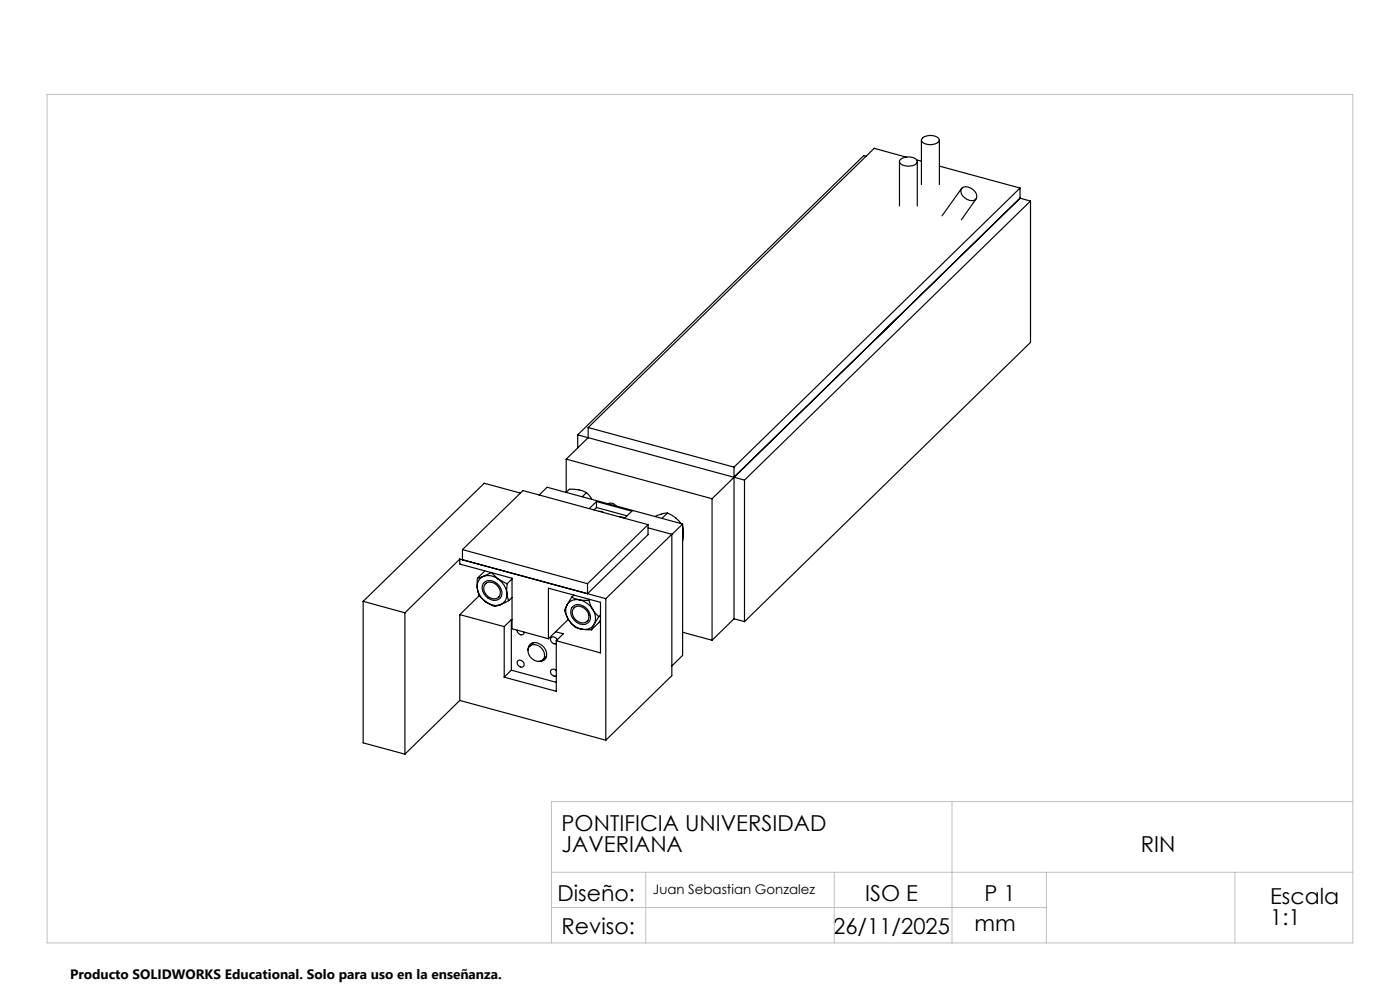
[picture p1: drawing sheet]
<svg xmlns="http://www.w3.org/2000/svg" width="297mm" height="210mm" viewBox="0 0 297 210" stroke-linecap="round" stroke-linejoin="round" font-family="sans-serif">
<g fill="none" stroke="#000" stroke-width=".25">
<path d="M183.7 33.2l-.5-.2-60.6 59.2M190.8 34.3v9.4M191 33.8a2.61 2.61 0 0 1 3.6 .3 1.06 1.06 0 0 1-1.1 1.1 2.49 2.49 0 0 1-2.7-.8zM192.2 33.3l-6.7-1.8-60.7 59.2M194.5 33.9l1 .3M194.6 34.3v9.4M195.5 29.7v9.4M195.7 29.3a2.61 2.61 0 0 1 3.5 .3 1.06 1.06 0 0 1-1 1 2.43 2.43 0 0 1-2.7-.8zM199.3 29.7v9.4M199.3 35.2l17.1 4.7M204 40l-4.2 5.8M204.1 39.9a2.19 2.19 0 0 1 3.1 2.1 1.58 1.58 0 0 1-2.6-.1 1.46 1.46 0 0 1-.5-2z"/>
<path d="M216.4 39.9l-60.7 59.2M216.4 39.9v2.1M207.1 42.2l-3.2 4.4M216.4 42l2.2 .6M216.4 42l-60.7 59.2M218.6 42.6l-60.7 59.2M218.6 42.6v30l-60.7 59.3M190.7 67.1l-4.6 4.5M120.1 97.4l31 8.4M120.1 97.4v7M122.6 92.2l33.1 9M122.6 92.2v2.8"/>
<path d="M124.8 90.7v2.1l-4.7 4.6M124.8 90.7l30.9 8.4M155.7 99.1v32.2M158 99l-6.9 6.8M97.5 118.6l31 8.4M97.5 118.6l-11.6 11.4M97.5 118.6v1.1l11.1 3v10.7l7.7 2.1M98.1 116.6l26.5 7.2M98.1 116.6v2.1M110.4 104.6l-7.7-2.1-25.7 25.1M114.4 105l1.7-1.6 28.7 7.8M120.1 104.4l.7-.6h1l1.7 .3 .9 .4"/>
<path d="M124.4 104.5l1.2 1.4M124.4 104.5l-.9 .9M126.5 106.4l7.6 2-1.6 1.5M126.5 106.4l-1.5 1.5M126.5 107.7l6.5 1.7M126.5 107.7l-.5 .5M126.5 106.4v1.3M127.1 108.5h.6l.3 .2M129 106.9a1.23 1.23 0 0 1 1.7 .4M131.6 109.7h.5l.3 .2M137.5 111.3v2.1l-12.9 12.5v-2.1M137.5 111.3l-12.9 12.5"/>
<path d="M137.5 111.3l-26.6-7.2-12.8 12.5M137.5 112l5 1.3M141.6 108.8a6.2 6.2 0 0 1 2.9 2.3M141.6 108.8l-.7 .1-2 .7M141.6 108.8l-1.2 1.2M142.5 113.3l-14 13.7M142.5 113.3v30l-14 13.7M144.8 111.6l.1 .1a7.3 7.3 0 0 1-.1 3M144.8 111.2l-2.3 2.2M144.8 111.2v27.8l-2.3 2.3M151.1 105.8v30M155.7 101.2l2.2 .6"/>
<path d="M157.9 101.8v30.1M77 127.6l8.9 2.4M77 127.6v30l8.9 2.4M85.9 130v30M97.5 130.4v18.2M97.5 130.4l9.5 2.5M101.2 124.7a4.3 4.3 0 0 0 1.8 3M101.2 124.7a3.5 3.5 0 0 0 1.8 3M101.3 122.7l-.1 2M101.7 126.3l-4.2 4.1M102.5 123.8a2.12 2.12 0 0 1 3.4 .5 1.78 1.78 0 0 1-.7 3 2.67 2.67 0 0 1-2.7-3.5zM102.6 122.3a2.25 2.25 0 0 0-1.4 2.4"/>
<path d="M102.6 122.3a3.3 3.3 0 0 1 3.1 .5M102.6 122.3l-1.3 .4M102.8 121.1l-1.5 1.6M103 123.9a2 2 0 0 1 3 1.1 1.36 1.36 0 0 1-.2 1.7 1.36 1.36 0 0 1-1.6 .2 2.06 2.06 0 0 1-1.2-3zM103 127.7a3.5 3.5 0 0 0 3.2 .6M103 127.7l1.6 .8a1.69 1.69 0 0 0 1.6-.2M103.1 123.7l-.1 .1M104.3 121.4l-1.7 .9M104.3 121.5l1.4 1.3M105.7 122.8a4.2 4.2 0 0 1 1.8 3M105.7 122.8l1.9 1M105.9 126.6l-.1 .1"/>
<path d="M107 132.9v10.7M107.5 125.8l.4 1.6M107.5 125.8a2.3 2.3 0 0 1-1.3 2.5M107.6 123.8l-.1 2M107.9 127.4l-1.7 .9M108.5 131.4l.1 .1M108.5 131.4v10.8M108.5 131.4l-1.5 1.5M108.6 126.7l-.7 .7M108.6 122.8l-1 1M109.7 133.7a.86 .86 0 0 0 .5 .8 .86 .86 0 0 0 1-.1v-.3M112 137.9a1.53 1.53 0 0 1 .8-1.5 1.53 1.53 0 0 1 1.7 .2 2.22 2.22 0 0 1 1 3.4l-.4 .2-.8 .1"/>
<path d="M112.4 137a2.15 2.15 0 0 1 2.3 .3 2.15 2.15 0 0 1 .8 2.1 1.5 1.5 0 0 1-2.5 .4 1.85 1.85 0 0 1-.6-2.8zM113.2 136.3l-.8 .8M116 139.2l-.8 .7M116.3 135.5v-10.7l11.1 3v10.7l-9.4-2.6M117.9 134l1.6 .4-1.5 1.5M117.9 134l-1.6 1.5M118 135.9v10.7l-11-3M118.2 135.7a.74 .74 0 0 0-.7-.6 .74 .74 0 0 0-.7 .5 .95 .95 0 0 0 1.2 .9M120.3 128.3a3.2 3.2 0 0 0 .3 3.1M120.3 128.3l-.5 1a3.4 3.4 0 0 0 .8 2.1M120.6 131.4a4.5 4.5 0 0 0 2.9 2.1M120.6 131.4a3.5 3.5 0 0 0 2.9 2.1"/>
<path d="M120.6 131.4l-2.7 2.6M121.3 126.7l1.6 .5M121.3 126.7l-1 1.6M121.6 128.6a2.34 2.34 0 0 1 3.4 1.2 1.65 1.65 0 0 1 0 2.1 1.65 1.65 0 0 1-2 .5 2.71 2.71 0 0 1-1.8-3.4zM121.7 129a1.95 1.95 0 0 1 3 1 1.43 1.43 0 0 1-.2 1.9 1.43 1.43 0 0 1-1.9-.1 2.03 2.03 0 0 1-.9-2.8zM121.7 126.3l-.4 .4M121.9 128.8l-.1 .1M122.9 127.2l2 .1M122.9 127.2a4.5 4.5 0 0 1 2.9 2.1M122.9 127.2a2.39 2.39 0 0 0-2.6 1.1M123.5 133.5l2 .1M124.7 131.7l-.1 .1"/>
<path d="M124.9 127.3l.9 2M125.1 127.1l-.2 .2M125.8 129.3l1.2 1.5M125.8 129.3a3.2 3.2 0 0 1 .2 3.1M126 132.4a2.39 2.39 0 0 1-2.5 1.1M126 132.4l-.5 1.2M127 130.8l-1 1.6M127.4 131.5l-.4 .6-1.5 1.5M127.4 130.4l-.4 .4M128.5 127v30M144.8 134.1l6.3 1.7M155.7 131.3l2.2 .6"/>
<path d="M155.7 131.3l-4.6 4.5M97.5 148.6l-11.6 11.4M97.5 148.6l31 8.4M108.5 142.2l9.5 2.5M108.5 142.2l-1.5 1.4M109.9 140.1a.87 .87 0 0 1 1.1 .3 .87 .87 0 0 1 0 1 .87 .87 0 0 1-1-.2 .87 .87 0 0 1-.1-1.1zM118 142.3a.66 .66 0 0 0-1-.3 .66 .66 0 0 0 0 1.1 .84 .84 0 0 0 1 .3"/>
</g>
<path d="M10 20h277v180h-277zM202 170v30M287 170h-170v30M117 185h170M117 192.5h105M137 185v15M177 185v15M222 185v15M262 185v15" fill="none" stroke="#c0c0c0" stroke-width=".21"/>
<g font-size="4.7">
<text x="119.1" y="176.3">PONTIFICIA UNIVERSIDAD</text>
<text x="119.1" y="180.8">JAVERIANA</text>
<text x="242" y="180.8">RIN</text>
<text x="118.3" y="191.1">Diseño:</text>
<text x="183.5" y="191.1">ISO E</text>
<text x="208.9" y="191.1">P 1</text>
<text x="269.5" y="191.8">Escala</text>
<text x="206.8" y="197.4">mm</text>
<text x="269.5" y="196.3">1:1</text>
<text x="119.1" y="198.2">Reviso:</text>
<text x="176.8" y="198.2">26/11/2025</text>
</g>
<text font-size="2.9" x="14.9" y="207.6">Producto SOLIDWORKS Educational. Solo para uso en la enseñanza.</text>
<text font-size="2.8" x="138.5" y="189.7">Juan Sebastian Gonzalez</text>
</svg>
